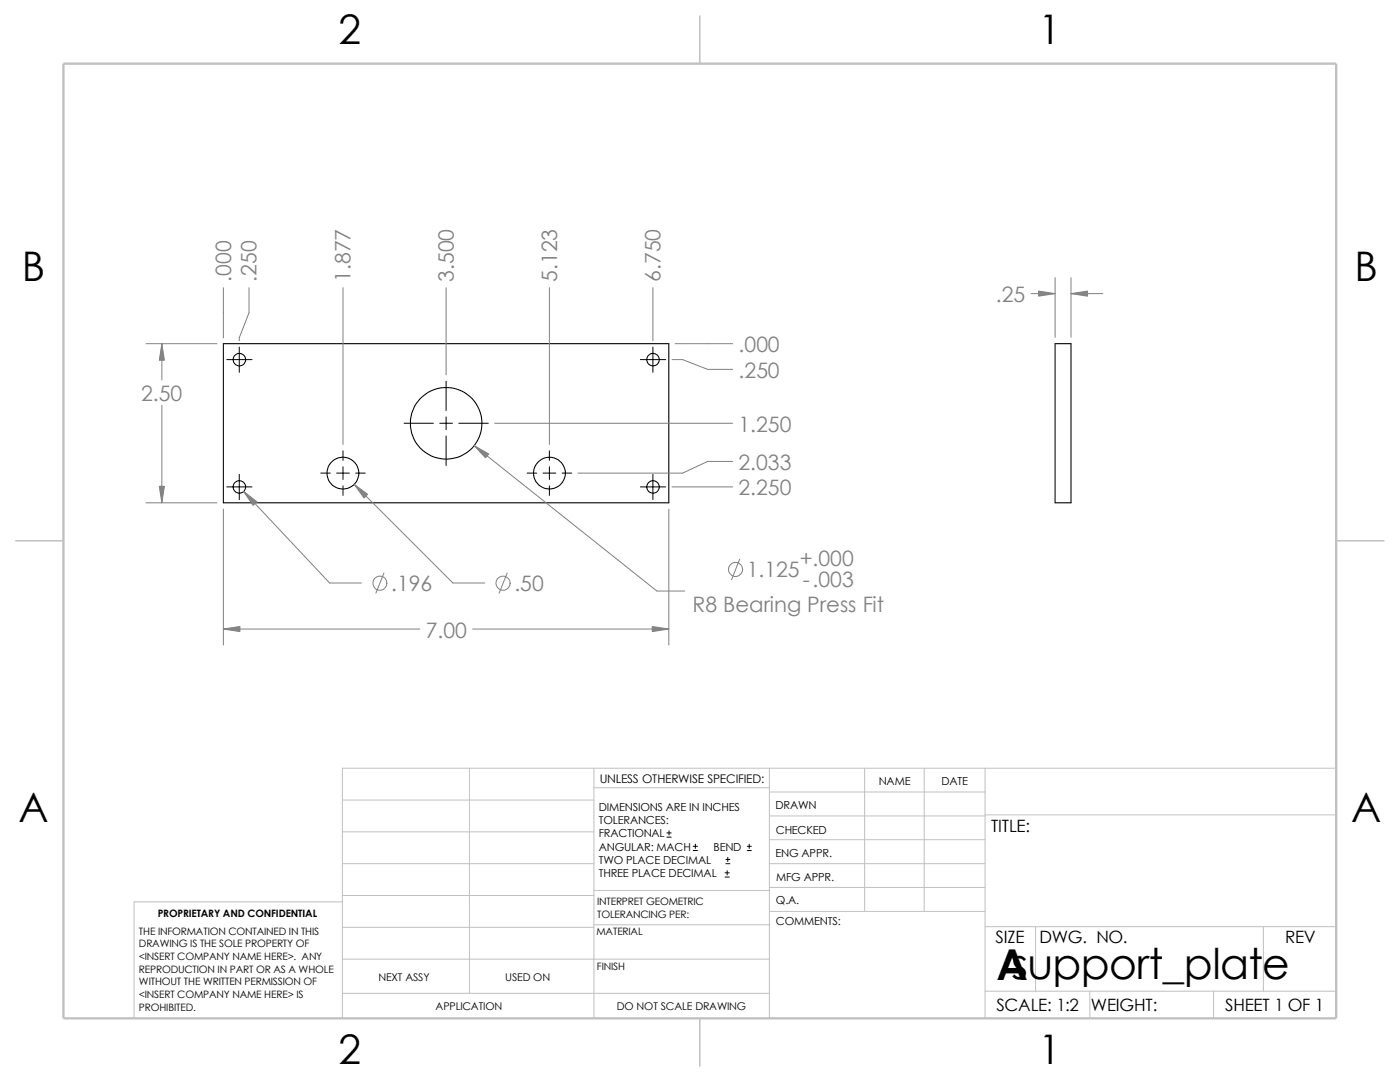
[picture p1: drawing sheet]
<svg xmlns="http://www.w3.org/2000/svg" width="279mm" height="216mm" viewBox="0 0 279 216" stroke-linecap="round" stroke-linejoin="round" font-family="sans-serif">
<g fill="none" stroke="#c0c0c0" stroke-width=".2">
<path d="M68.3 159.6h50.2M93.7 153.3v44.9M118.5 157.2h35M118.5 153.3v49.9M153.5 158h43.1M153.5 153.3v49.9M172.6 153.3v28.6M184.4 153.3v28.6M196.6 153.3v49.9M266.7 153.3h-198.4v49.9M68.3 180h-41.5v23.2M68.3 172.3h50.2"/>
<path d="M68.3 166h50.2M68.3 178.7h50.2M118.5 177.7h35.1M153.5 177.1h43.1M153.5 172.3h43.1M153.5 162.8h43.1M153.5 167.6h43.1M196.6 162.6h70.1M68.3 191.4h85.2M68.3 185h50.2M68.3 198.2h85.2M118.5 184.5h35.1"/>
<path d="M153.6 181.9h43M196.6 184.9h70.1M196.6 197.8h70.1M206.7 184.9v12.9M217.5 197.8v5.4M242.2 197.8v5.4M252.1 184.9v12.9"/>
</g>
<path d="M139.7 3.2v9.5M3.1 107.9h9.6M266.7 107.9h9.5M139.7 203.2v9.5" fill="none" stroke="#c0c0c0" stroke-width=".21"/>
<path d="M12.7 12.7h254v190.5h-254z" fill="none" stroke="#c0c0c0" stroke-width=".47"/>
<g fill="none" stroke="#000" stroke-width=".21">
<path d="M44.6 68.6h88.9v31.7h-88.9zM210.6 68.6h3.1v31.7h-3.1z"/>
<circle cx="47.8" cy="71.8" r="1.24"/>
<circle cx="130.3" cy="71.8" r="1.24"/>
<circle cx="47.8" cy="97.2" r="1.24"/>
<circle cx="68.4" cy="94.4" r="3.2"/>
<circle cx="89" cy="84.5" r="7.1"/>
<circle cx="109.7" cy="94.4" r="3.2"/>
<circle cx="130.3" cy="97.2" r="1.24"/>
</g>
<g fill="none" stroke="#808080" stroke-width=".2">
<path d="M44.6 57.4v10M49.7 57.4v5l-1.9 5v.6M68.5 57.4v31.3M89 57.4v17.4M109.6 57.4v31.3M130.3 57.4v10.6M205.8 58.6h4.8M210.6 55.4v11.9M213.7 55.4v11.9M213.7 58.6h6.4M29.1 68.6h14.2M32.3 68.6v7.2"/>
<path d="M134.1 71.8h2.1l5 1.9h5M134.7 68.6h11.5M32.3 80.9v19.4M48.6 98.1l17.2 18.2h6.3M70.7 96.6l19.7 19.7h6.3M94.6 88.9l36.5 29h5.6M98.7 84.5h47.5M134.1 97.2h12.1M146.2 92.1h-5l-5 2.3h-20.8M29.1 100.3h14.2M44.6 101.6v27.1M76.6 114.3l-1.6 4.1"/>
<path d="M101.2 114.3l-1.6 4.1M133.5 101.6v27.1M147.6 111.6l-1.6 4.1M44.6 125.5h39.2M94.3 125.5h39.2"/>
<circle cx="75.8" cy="116.4" r="1.41"/>
<circle cx="100.4" cy="116.4" r="1.41"/>
<circle cx="146.8" cy="113.6" r="1.41"/>
</g>
<g fill="none" stroke="#000" stroke-width=".2">
<path d="M45.3 71.8h5M47.8 69.3v5M89 76.1v5.8M127.8 71.8h5M130.3 69.3v5M45.3 97.2h5M47.8 94.7v5M64 94.4h1.9M67.2 94.4h2.5M68.5 90v1.9M68.5 93.1v2.6M68.5 96.9v1.9"/>
<path d="M71 94.4h1.9M80.6 84.5h5.9M87.8 84.5h2.5M89 83.2v2.5M89 87v5.9M91.6 84.5h5.9M105.2 94.4h1.9M108.4 94.4h2.5M109.6 90v1.9M109.6 93.1v2.6M109.6 96.9v1.9M112.2 94.4h1.9"/>
<path d="M127.8 97.2h5M130.3 94.7v5M133.1 167h.8M133.1 166.2h.8M133.5 165.8v.8M138.3 169.7h.9M138.3 168.9h.9M138.8 168.4v.9M144.7 175h.8M144.7 174.2h.8M144.9 172.3h.8M144.9 171.5h.8"/>
<path d="M145.1 173.7v.9M145.2 171.1v.8M149.1 169.7h.8M149.1 168.9h.8M149.5 168.4v.9"/>
</g>
<g fill="#808080" stroke="#808080" stroke-width=".2">
<path d="M70.7 96.6l2.7 2-.8 .8z"/>
<path d="M48.6 98.1l2.7 2-.8 .7z"/>
<path d="M32.3 68.6l.5 3.3h-1z"/>
<path d="M31.8 97h1l-.5 3.3z"/>
<path d="M130.2 125l3.3 .5-3.3 .5z"/>
<path d="M44.6 125.5l3.3-.5v1z"/>
<path d="M94.6 88.9l2.9 1.7-.6 .8z"/>
<path d="M207.3 58.1l3.3 .5-3.3 .5z"/>
<path d="M213.7 58.6l3.3-.5v1z"/>
</g>
<text font-size="8.5" x="198.8" y="195.5">Asupport_plate</text>
<g font-size="8.1">
<text x="67.6" y="8.8">2</text>
<text x="207.3" y="8.8">1</text>
<text x="4.4" y="56.1">B</text>
<text x="270.3" y="56.1">B</text>
<text x="3.7" y="164.1">A</text>
<text x="269.6" y="164.1">A</text>
<text x="67.6" y="212.3">2</text>
<text x="207.3" y="212.3">1</text>
</g>
<g font-size="4.2" fill="#808080">
<text x="46.1" y="56.2" transform="rotate(-90 46.1 56.2)">.000</text>
<text x="51.2" y="56.2" transform="rotate(-90 51.2 56.2)">.250</text>
<text x="69.9" y="56.2" transform="rotate(-90 69.9 56.2)">1.877</text>
<text x="90.6" y="56.2" transform="rotate(-90 90.6 56.2)">3.500</text>
<text x="111.2" y="56.2" transform="rotate(-90 111.2 56.2)">5.123</text>
<text x="131.8" y="56.2" transform="rotate(-90 131.8 56.2)">6.750</text>
<text x="198.7" y="60.3">.25</text>
<text x="147.4" y="70.3">.000</text>
<text x="147.4" y="75.4">.250</text>
<text x="28.2" y="80">2.50</text>
<text x="147.4" y="86.1">1.250</text>
<text x="147.4" y="93.8">2.033</text>
<text x="147.4" y="98.8">2.250</text>
<text x="159.6" y="113">+.000</text>
<text x="78.1" y="118">.196</text>
<text x="102.7" y="118">.50</text>
<text x="149.1" y="115.2">1.125</text>
<text x="160.2" y="117.1">-.003</text>
<text x="138.2" y="122.1">R8 Bearing Press Fit</text>
<text x="85" y="127.2">7.00</text>
</g>
<g font-size="3.4">
<text x="197.8" y="166">TITLE:</text>
<text x="198.7" y="188.1">SIZE</text>
<text x="207.5" y="188.1">DWG. NO.</text>
<text x="256.5" y="188.2">REV</text>
<text x="198.8" y="201.7">SCALE: 1:2</text>
<text x="217.7" y="201.8">WEIGHT:</text>
<text x="244.5" y="201.7">SHEET 1 OF 1</text>
</g>
<text font-size="2.4" x="119.7" y="156.2">UNLESS OTHERWISE SPECIFIED:</text>
<g font-size="2.2">
<text x="119.5" y="161.8">DIMENSIONS ARE IN INCHES</text>
<text x="154.8" y="161.5">DRAWN</text>
<text x="175.4" y="156.7">NAME</text>
<text x="187.9" y="156.7">DATE</text>
<text x="119.5" y="164.4">TOLERANCES:</text>
<text x="119.5" y="167.1">FRACTIONAL</text>
<text x="154.8" y="166.3">CHECKED</text>
<text x="119.5" y="172.4">TWO PLACE DECIMAL</text>
<text x="119.5" y="169.8">ANGULAR: MACH</text>
<text x="142.4" y="169.8">BEND</text>
<text x="154.8" y="171">ENG APPR.</text>
<text x="119.5" y="175">THREE PLACE DECIMAL</text>
<text x="154.9" y="175.7">MFG APPR.</text>
<text x="154.9" y="184.7">COMMENTS:</text>
<text x="154.9" y="180.5">Q.A.</text>
</g>
<g font-size="2.1">
<text x="75.5" y="195.7">NEXT ASSY</text>
<text x="100.8" y="195.7">USED ON</text>
<text x="86.9" y="201.5">APPLICATION</text>
<text x="123.1" y="201.6">DO NOT SCALE DRAWING</text>
</g>
<g font-size="2">
<text x="31.5" y="183">PROPRIETARY AND CONFIDENTIAL</text>
<text x="119.2" y="183.1">TOLERANCING PER:</text>
<text x="119.2" y="180.6">INTERPRET GEOMETRIC</text>
<text x="27.7" y="186.5">THE INFORMATION CONTAINED IN THIS</text>
<text x="27.7" y="189.1">DRAWING IS THE SOLE PROPERTY OF</text>
<text x="27.7" y="191.6">&lt;INSERT COMPANY NAME HERE&gt;. ANY</text>
<text x="119" y="186.6">MATERIAL</text>
<text x="27.7" y="194.1">REPRODUCTION IN PART OR AS A WHOLE</text>
<text x="27.7" y="196.6">WITHOUT THE WRITTEN PERMISSION OF</text>
<text x="119.1" y="193.5">FINISH</text>
<text x="27.7" y="199.1">&lt;INSERT COMPANY NAME HERE&gt; IS</text>
<text x="27.7" y="201.7">PROHIBITED.</text>
</g>
</svg>
